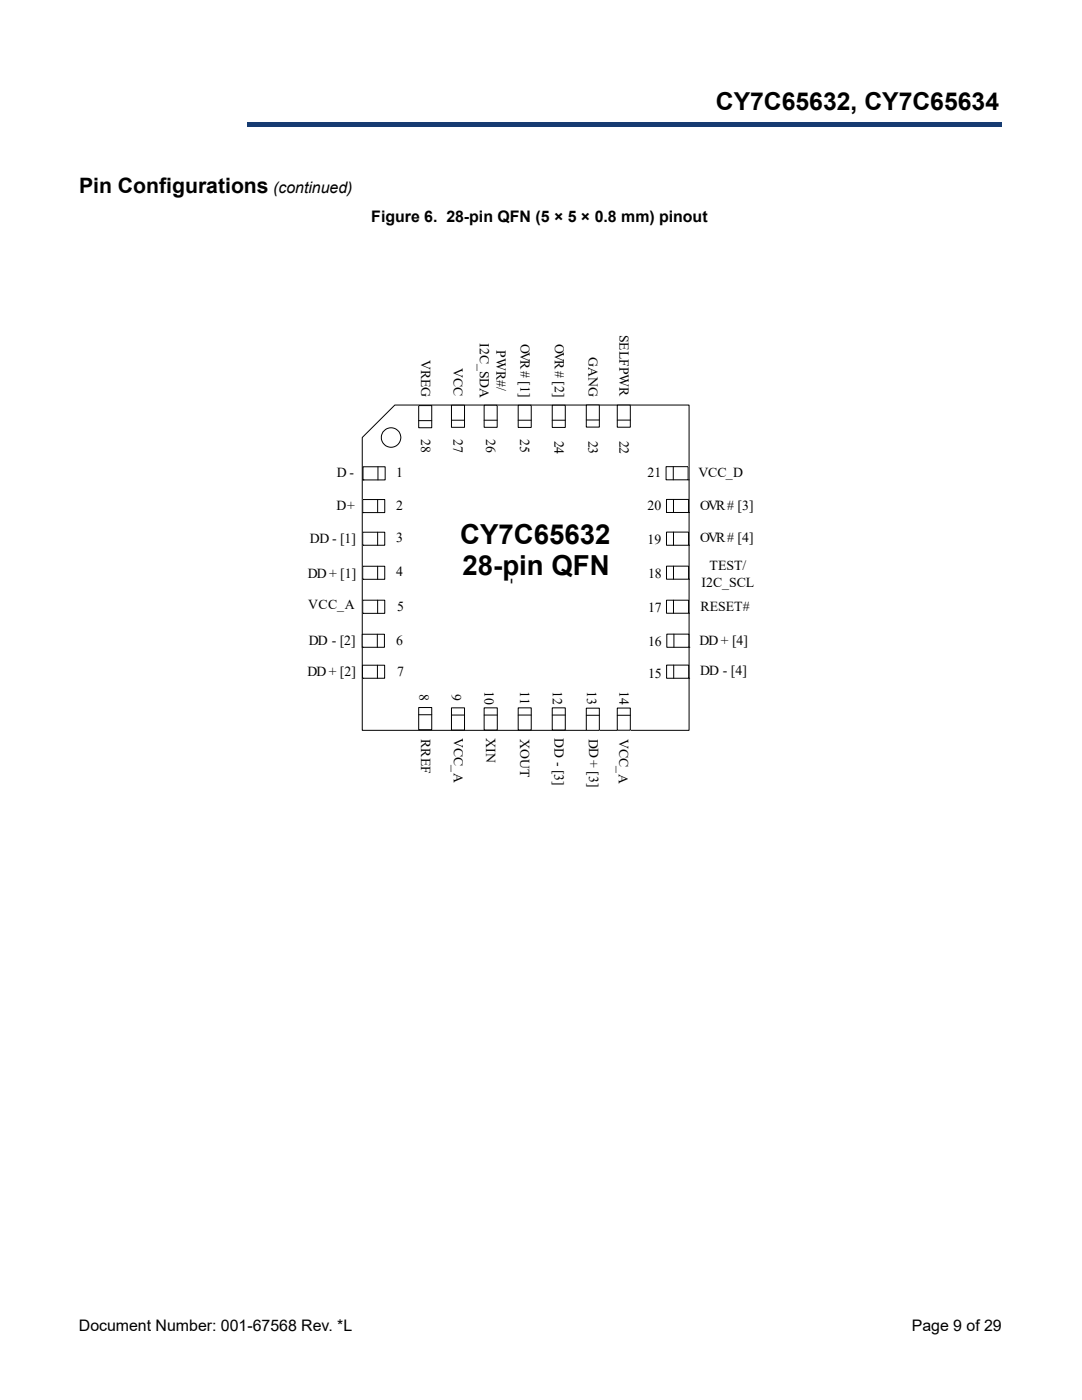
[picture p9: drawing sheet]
<svg xmlns="http://www.w3.org/2000/svg" width="216mm" height="279mm" viewBox="0 0 216 279" stroke-linecap="round" stroke-linejoin="round" font-family="sans-serif">
<path d="M49.4 24.4h150.4v.9h-150.4z" fill="#163b71"/>
<path d="M49.4 24.4h150.5" fill="none" stroke="#163b71" stroke-width=".2"/>
<path d="M199.7 24.4h.2v1h-.2z" fill="#163b71"/>
<path d="M49.3 25.3h150.5" fill="none" stroke="#163b71" stroke-width=".2"/>
<path d="M49.3 24.3h.2v1h-.2z" fill="#163b71"/>
<g fill="#fff">
<path d="M15.9 16h32.4v10h-32.4z"/>
<path d="M15.8 41.4h183.7v3.9h-183.7z"/>
<path d="M15.8 45.3h183.7v211h-183.7z"/>
<path d="M58.3 65.6h94.7v91.9h-94.7z"/>
</g>
<path d="M72.3 87.3l6.5-6.5h58.7v65h-65.2z" fill="none" stroke="#000" stroke-width=".2"/>
<path d="M72.3 126.6h4.4v2.6h-4.4z" fill="#fff"/>
<path d="M72.3 126.6h4.4v2.6h-4.4zM72.3 129.2h.1M75.3 126.6v2.6" fill="none" stroke="#000" stroke-width=".2"/>
<path d="M72.4 93.2h4.5v2.6h-4.5z" fill="#fff"/>
<path d="M72.4 93.2h4.5v2.6h-4.5zM72.4 95.8h.1M75.4 93.2v2.6" fill="none" stroke="#000" stroke-width=".2"/>
<path d="M72.4 119.8h4.4v2.6h-4.4z" fill="#fff"/>
<path d="M72.4 119.8h4.4v2.6h-4.4zM75.4 119.8v2.6M72.4 122.4h.1" fill="none" stroke="#000" stroke-width=".2"/>
<path d="M72.4 113h4.4v2.6h-4.4z" fill="#fff"/>
<path d="M72.4 113h4.4v2.6h-4.4zM72.4 115.6h.1M75.4 113v2.6" fill="none" stroke="#000" stroke-width=".2"/>
<path d="M72.4 106.2h4.4v2.6h-4.4z" fill="#fff"/>
<path d="M72.4 106.2h4.4v2.6h-4.4zM72.4 108.8h.1M75.4 106.2v2.6" fill="none" stroke="#000" stroke-width=".2"/>
<path d="M72.4 99.7h4.4v2.6h-4.4z" fill="#fff"/>
<path d="M72.4 99.7h4.4v2.6h-4.4zM75.4 99.7v2.6M72.4 102.3h.1" fill="none" stroke="#000" stroke-width=".2"/>
<path d="M72.3 132.8h4.5v2.6h-4.5z" fill="#fff"/>
<path d="M72.3 132.8h4.5v2.6h-4.5zM72.3 135.4h.1M75.3 132.8v2.6" fill="none" stroke="#000" stroke-width=".2"/>
<path d="M117 141.3h2.6v4.5h-2.6z" fill="#fff"/>
<path d="M117 141.3h2.6v4.5h-2.6zM117 142.7h2.6" fill="none" stroke="#000" stroke-width=".2"/>
<path d="M83.5 141.2h2.6v4.4h-2.6z" fill="#fff"/>
<path d="M83.5 141.2h2.6v4.4h-2.6zM83.5 142.6h2.6" fill="none" stroke="#000" stroke-width=".2"/>
<path d="M110.2 141.3h2.6v4.4h-2.6z" fill="#fff"/>
<path d="M110.2 141.3h2.6v4.4h-2.6zM110.2 142.7h2.6" fill="none" stroke="#000" stroke-width=".2"/>
<path d="M103.4 141.3h2.6v4.4h-2.6z" fill="#fff"/>
<path d="M103.4 141.3h2.6v4.4h-2.6zM103.4 142.7h2.6" fill="none" stroke="#000" stroke-width=".2"/>
<path d="M96.6 141.3h2.6v4.4h-2.6z" fill="#fff"/>
<path d="M96.6 141.3h2.6v4.4h-2.6zM96.6 142.7h2.6" fill="none" stroke="#000" stroke-width=".2"/>
<path d="M90.1 141.3h2.6v4.4h-2.6z" fill="#fff"/>
<path d="M90.1 141.3h2.6v4.4h-2.6zM90.1 142.7h2.6" fill="none" stroke="#000" stroke-width=".2"/>
<path d="M123.2 141.3h2.6v4.4h-2.6z" fill="#fff"/>
<path d="M123.2 141.3h2.6v4.4h-2.6zM123.2 142.7h2.6" fill="none" stroke="#000" stroke-width=".2"/>
<path d="M117 80.8h2.6v4.4h-2.6z" fill="#fff"/>
<path d="M117 80.8h2.6v4.4h-2.6zM117 83.8h2.6" fill="none" stroke="#000" stroke-width=".2"/>
<path d="M83.5 80.9h2.6v4.5h-2.6z" fill="#fff"/>
<path d="M83.5 80.9h2.6v4.5h-2.6zM83.5 83.9h2.6" fill="none" stroke="#000" stroke-width=".2"/>
<path d="M110.2 80.9h2.6v4.4h-2.6z" fill="#fff"/>
<path d="M110.2 80.9h2.6v4.4h-2.6zM110.2 83.9h2.6" fill="none" stroke="#000" stroke-width=".2"/>
<path d="M103.4 80.9h2.6v4.4h-2.6z" fill="#fff"/>
<path d="M103.4 80.9h2.6v4.4h-2.6zM103.4 83.9h2.6" fill="none" stroke="#000" stroke-width=".2"/>
<path d="M96.6 80.9h2.6v4.4h-2.6z" fill="#fff"/>
<path d="M96.6 80.9h2.6v4.4h-2.6zM96.6 83.9h2.6" fill="none" stroke="#000" stroke-width=".2"/>
<path d="M90.1 80.9h2.6v4.4h-2.6z" fill="#fff"/>
<path d="M90.1 80.9h2.6v4.4h-2.6zM90.1 83.9h2.6" fill="none" stroke="#000" stroke-width=".2"/>
<path d="M123.2 80.9h2.6v4.4h-2.6z" fill="#fff"/>
<path d="M123.2 80.9h2.6v4.4h-2.6zM123.2 83.8h2.6" fill="none" stroke="#000" stroke-width=".2"/>
<path d="M133.1 126.6h4.4v2.6h-4.4z" fill="#fff"/>
<path d="M133.1 126.6h4.4v2.6h-4.4zM134.5 126.6v2.6M137.5 129.2h.1" fill="none" stroke="#000" stroke-width=".2"/>
<path d="M132.9 93.1h4.4v2.7h-4.4z" fill="#fff"/>
<path d="M132.9 93.1h4.4v2.7h-4.4zM134.3 93.1v2.7M137.3 95.8h.1" fill="none" stroke="#000" stroke-width=".2"/>
<path d="M133 119.8h4.4v2.6h-4.4z" fill="#fff"/>
<path d="M133 119.8h4.4v2.6h-4.4zM134.4 119.8v2.6M137.4 122.4h.1" fill="none" stroke="#000" stroke-width=".2"/>
<path d="M133 113h4.4v2.6h-4.4z" fill="#fff"/>
<path d="M133 113h4.4v2.6h-4.4zM134.4 113v2.6M137.4 115.6h.1" fill="none" stroke="#000" stroke-width=".2"/>
<path d="M133 106.2h4.4v2.6h-4.4z" fill="#fff"/>
<path d="M133 106.2h4.4v2.6h-4.4zM134.4 106.2v2.6M137.4 108.8h.1" fill="none" stroke="#000" stroke-width=".2"/>
<path d="M133 99.7h4.4v2.6h-4.4z" fill="#fff"/>
<path d="M133 99.7h4.4v2.6h-4.4zM134.4 99.7v2.6M137.4 102.3h.1" fill="none" stroke="#000" stroke-width=".2"/>
<path d="M133 132.7h4.4v2.7h-4.4z" fill="#fff"/>
<path d="M133 132.7h4.4v2.7h-4.4zM134.4 132.7v2.7M137.4 135.4h.1" fill="none" stroke="#000" stroke-width=".2"/>
<circle cx="78" cy="87.3" r="1.94" fill="#fff"/>
<circle cx="78" cy="87.3" r="1.94" fill="none" stroke="#000" stroke-width=".2"/>
<g font-size="5.5">
<text x="91.8" y="108.6">CY7C65632</text>
<text x="92.3" y="114.8">28-pin QFN</text>
</g>
<text font-size="4.9" x="142.8" y="22">CY7C65632, CY7C65634</text>
<text font-size="4.2" x="15.8" y="38.6">Pin Configurations</text>
<text font-size="3.7" x="101.3" y="115.4" transform="rotate(90 101.3 115.4)">-</text>
<g font-size="3.2">
<text x="54.5" y="38.6">(continued)</text>
<text x="74.1" y="44.2">Figure 6. 28-pin QFN (5 × 5 × 0.8 mm) pinout</text>
<text x="15.7" y="265.6">Document Number: 001-67568 Rev. *L</text>
<text x="181.9" y="265.6">Page 9 of 29</text>
</g>
<g font-size="2.8">
<text x="67.2" y="95.2">D -</text>
<text x="79" y="95.3">1</text>
<text x="129.2" y="95.3">21</text>
<text x="139.4" y="95.2">VCC_D</text>
<text x="67.1" y="101.7">D+</text>
<text x="79" y="101.8">2</text>
<text x="129.2" y="101.8">20</text>
<text x="139.7" y="101.7">OVR# [3]</text>
<text x="61.8" y="108.4">DD - [1]</text>
<text x="79" y="108.2">3</text>
<text x="129.2" y="108.6">19</text>
<text x="139.7" y="108.2">OVR# [4]</text>
<text x="141.6" y="113.8">TEST/</text>
<text x="61.4" y="115.4">DD+ [1]</text>
<text x="79" y="115">4</text>
<text x="129.3" y="115.4">18</text>
<text x="140" y="117.1">I2C_SCL</text>
<text x="61.5" y="121.5">VCC_A</text>
<text x="79.2" y="121.9">5</text>
<text x="129.3" y="122.2">17</text>
<text x="139.8" y="121.9">RESET#</text>
<text x="61.6" y="128.7">DD - [2]</text>
<text x="79" y="128.7">6</text>
<text x="129.3" y="129">16</text>
<text x="139.6" y="128.7">DD+ [4]</text>
<text x="61.3" y="134.9">DD+ [2]</text>
<text x="79.2" y="134.9">7</text>
<text x="129.3" y="135.2">15</text>
<text x="139.7" y="134.8">DD - [4]</text>
</g>
<g font-size="2.7">
<text x="84" y="71.8" transform="rotate(90 84 71.8)">VREG</text>
<text x="95.7" y="68.5" transform="rotate(90 95.7 68.5)">I2C_SDA</text>
<text x="99" y="69.9" transform="rotate(90 99 69.9)">PWR#/</text>
<text x="103.9" y="68.6" transform="rotate(90 103.9 68.6)">OVR# [1]</text>
<text x="110.7" y="68.6" transform="rotate(90 110.7 68.6)">OVR# [2]</text>
<text x="117.5" y="71.2" transform="rotate(90 117.5 71.2)">GANG</text>
<text x="123.6" y="66.8" transform="rotate(90 123.6 66.8)">SELFPWR</text>
<text x="90.5" y="73.4" transform="rotate(90 90.5 73.4)">VCC</text>
<text x="84" y="87.6" transform="rotate(90 84 87.6)">28</text>
<text x="90.5" y="87.6" transform="rotate(90 90.5 87.6)">27</text>
<text x="97" y="87.6" transform="rotate(90 97 87.6)">26</text>
<text x="103.8" y="87.6" transform="rotate(90 103.8 87.6)">25</text>
<text x="110.6" y="87.9" transform="rotate(90 110.6 87.9)">24</text>
<text x="117.5" y="87.9" transform="rotate(90 117.5 87.9)">23</text>
<text x="123.6" y="87.9" transform="rotate(90 123.6 87.9)">22</text>
<text x="96.7" y="137.9" transform="rotate(90 96.7 137.9)">10</text>
<text x="103.8" y="137.9" transform="rotate(90 103.8 137.9)">11</text>
<text x="110.3" y="137.9" transform="rotate(90 110.3 137.9)">12</text>
<text x="117.1" y="137.9" transform="rotate(90 117.1 137.9)">13</text>
<text x="123.6" y="137.9" transform="rotate(90 123.6 137.9)">14</text>
<text x="83.7" y="138.5" transform="rotate(90 83.7 138.5)">8</text>
<text x="90.2" y="138.5" transform="rotate(90 90.2 138.5)">9</text>
<text x="84" y="147.5" transform="rotate(90 84 147.5)">RREF</text>
<text x="90.6" y="147.3" transform="rotate(90 90.6 147.3)">VCC_A</text>
<text x="97" y="147.3" transform="rotate(90 97 147.3)">XIN</text>
<text x="103.8" y="147.4" transform="rotate(90 103.8 147.4)">XOUT</text>
<text x="110.6" y="147.3" transform="rotate(90 110.6 147.3)">DD - [3]</text>
<text x="117.5" y="147.4" transform="rotate(90 117.5 147.4)">DD+ [3]</text>
<text x="123.5" y="147.5" transform="rotate(90 123.5 147.5)">VCC_A</text>
</g>
</svg>
